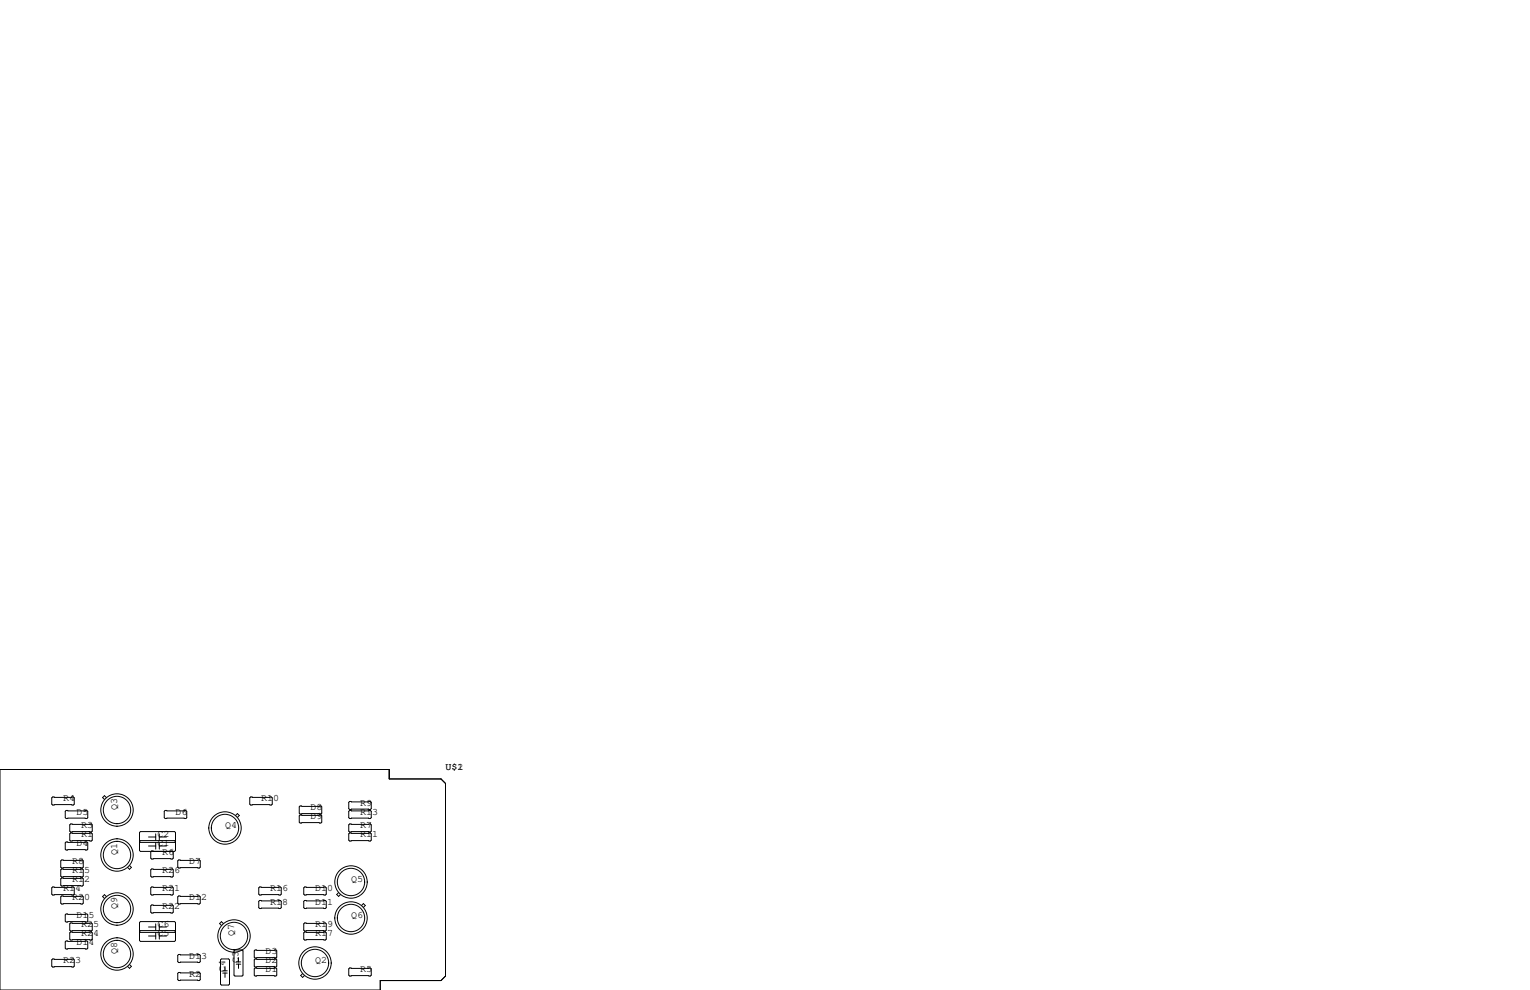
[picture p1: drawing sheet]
<svg xmlns="http://www.w3.org/2000/svg" width="432mm" height="279mm" viewBox="0 0 432 279" stroke-linecap="round" stroke-linejoin="round" font-family="sans-serif">
<g fill="none" stroke="#000" stroke-width=".28">
<path d="M0 217.2h109.9v2.6h14.6l1.2 1.3v54.4l-1.2 1.2h-17.2v2.7h-107.3zM14.9 224.9h5.8l.3 .3v1.7l-.3 .3h-5.8l-.3-.3v-1.7zM18.7 237.6h5.8l.3 .3v1.7l-.3 .3h-5.8l-.3-.3v-1.7zM18.7 228.7h5.8l.3 .3v1.8l-.3 .2h-5.8l-.3-.2v-1.8zM19.9 235.1h5.9l.2 .2v1.8l-.2 .3h-5.9l-.2-.3v-1.8zM19.9 232.5h5.9l.2 .3v1.8l-.2 .2h-5.9l-.2-.2v-1.8zM30 225.1l-.5-.5-.5 .5 .5 .5M39.4 234.9l.2-.2h9.7l.2 .2v5.1l-.2 .3h-9.7l-.2-.3zM39.6 237.2h9.7l.2 .3-.2 .2h-9.7l-.2-.2zM41.9 238.8h2M41.9 236.2h2M43.9 235.3v1.8"/>
<path d="M43.9 237.9v1.7M45 238.8h2M45 235.3v1.8M45 237.9v1.7M45 236.2h2M46.6 228.7h5.9l.2 .3v1.8l-.2 .2h-5.9l-.2-.2v-1.8zM66.5 230.1l.5-.5 .5 .5-.5 .6M70.7 224.9h5.9l.2 .3v1.7l-.2 .3h-5.9l-.2-.3v-1.7zM84.7 227.5h5.9l.2 .2v1.8l-.2 .2h-5.9l-.2-.2v-1.8zM84.7 230h5.9l.2 .3v1.7l-.2 .3h-5.9l-.2-.3v-1.7zM98.7 235.1h5.8l.3 .2v1.8l-.3 .3h-5.8l-.3-.3v-1.8zM98.7 232.5h5.8l.3 .3v1.8l-.3 .2h-5.8l-.3-.2v-1.8z"/>
<path d="M98.7 228.7h5.8l.3 .3v1.8l-.3 .2h-5.8l-.3-.2v-1.8zM98.7 226.2h5.8l.3 .2v1.8l-.3 .3h-5.8l-.3-.3v-1.8zM14.9 250.3h5.8l.3 .3v1.7l-.3 .3h-5.8l-.3-.3v-1.7zM17.4 245.2h5.8l.3 .3v1.8l-.3 .2h-5.8l-.3-.2v-1.8zM17.4 242.7h5.8l.3 .3v1.7l-.3 .3h-5.8l-.3-.3v-1.7zM17.4 247.8h5.8l.3 .2v1.8l-.3 .3h-5.8l-.3-.3v-1.8zM17.4 252.9h5.8l.3 .2v1.8l-.3 .2h-5.8l-.3-.2v-1.8zM18.7 257.9h5.8l.3 .3v1.8l-.3 .2h-5.8l-.3-.2v-1.8zM30 253l-.5-.5-.5 .5 .5 .6M36.6 244.3l.5 .5-.5 .5-.6-.5M42.5 255.7l.3-.3h5.8l.3 .3v1.7l-.3 .3h-5.8l-.3-.3zM42.5 245.5l.3-.3h5.8l.3 .3v1.8l-.3 .2h-5.8l-.3-.2z"/>
<path d="M42.5 250.6l.3-.3h5.8l.3 .3v1.7l-.3 .3h-5.8l-.3-.3zM43.3 240.3l-.5-.1-.3 .2v1.8l.3 .2h5.8l.3-.2v-1.8l-.3-.2-.5 .1M50.2 253.1l.2-.2h5.9l.2 .2v1.8l-.2 .2h-5.9l-.2-.2zM50.4 242.7h5.9l.2 .3v1.7l-.2 .3h-5.9l-.2-.3v-1.7zM73 250.6l.3-.3h5.8l.3 .3v1.7l-.3 .3h-5.8l-.3-.3zM73 254.4l.3-.3h5.8l.3 .3v1.8l-.3 .2h-5.8l-.3-.2zM85.7 254.4l.3-.3h5.8l.3 .3v1.8l-.3 .2h-5.8l-.3-.2zM85.7 250.6l.3-.3h5.8l.3 .3v1.7l-.3 .3h-5.8l-.3-.3zM95.6 251.9l-.6 .6 .6 .5 .5-.5M102 255.5l.6-.5 .5 .5-.5 .6M14.6 270.9l.3-.3h5.8l.3 .3v1.8l-.3 .2h-5.8l-.3-.2zM18.7 265.6h5.8l.3 .2v1.8l-.3 .2h-5.8l-.3-.2v-1.8z"/>
<path d="M19.9 260.5h5.9l.2 .2v1.8l-.2 .3h-5.9l-.2-.3v-1.8zM19.9 263h5.9l.2 .3v1.7l-.2 .3h-5.9l-.2-.3v-1.7zM36.6 272.2l.5 .5-.5 .6-.6-.6M39.4 260.3l.2-.2h9.7l.2 .2v5.1l-.2 .3h-9.7l-.2-.3zM39.4 262.9l.2-.3h9.7l.2 .3-.2 .2h-9.7zM41.9 264.2h2M41.9 261.6h2M43.9 260.7v1.8M43.9 263.3v1.7M45 260.7v1.8M45 263.3v1.7M45 264.2h2"/>
<path d="M45 261.6h2M50.2 274.7l.2-.3h5.9l.2 .3v1.8l-.2 .2h-5.9l-.2-.2zM50.2 269.6l.2-.2h5.9l.2 .2v1.8l-.2 .3h-5.9l-.2-.3zM62.2 270.9l.3-.3h2l.3 .3v6.8l-.3 .3h-2l-.3-.3zM62.9 274.6h1.2M62.9 274h1.2M63 260.7l-.5-.6-.5 .6 .5 .5M63.5 272.8v1.2M63.5 274.6v1.2M66 268.4l.3-.3h2l.3 .3v6.8l-.3 .3h-2l-.3-.3zM66.7 271.5h1.2M66.7 272.1h1.2"/>
<path d="M67.3 270.3v1.2M67.3 272.1v1.2M71.8 273.4l.2-.2h5.9l.2 .2v1.8l-.2 .3h-5.9l-.2-.3zM71.8 268.4l.2-.3h5.9l.2 .3v1.7l-.2 .3h-5.9l-.2-.3zM71.8 270.9l.2-.3h5.9l.2 .3v1.8l-.2 .2h-5.9l-.2-.2zM85.4 274.8l-.5 .5 .5 .5 .5-.5M85.7 260.7l.3-.2h5.8l.3 .2v1.8l-.3 .3h-5.8l-.3-.3zM85.7 263.3l.3-.3h5.8l.3 .3v1.7l-.3 .3h-5.8l-.3-.3zM98.4 273.4l.3-.2h5.8l.3 .2v1.8l-.3 .3h-5.8l-.3-.3z"/>
<circle cx="33" cy="228.6" r="4.6"/>
<circle cx="33" cy="228.6" r="3.9"/>
<circle cx="63.5" cy="233.7" r="4.6"/>
<circle cx="63.5" cy="233.7" r="3.9"/>
<circle cx="33" cy="241.3" r="3.9"/>
<circle cx="33" cy="256.5" r="4.6"/>
<circle cx="33" cy="241.3" r="4.6"/>
<circle cx="33" cy="256.5" r="3.9"/>
<circle cx="99.1" cy="248.9" r="4.6"/>
<circle cx="99.1" cy="248.9" r="3.9"/>
<circle cx="99.1" cy="259.1" r="3.9"/>
<circle cx="99.1" cy="259.1" r="4.6"/>
<circle cx="33" cy="269.2" r="3.9"/>
<circle cx="33" cy="269.2" r="4.6"/>
<circle cx="66" cy="264.2" r="4.6"/>
<circle cx="66" cy="264.2" r="3.9"/>
<circle cx="88.9" cy="271.8" r="4.6"/>
<circle cx="88.9" cy="271.8" r="3.9"/>
</g>
<g font-size="2.8">
<text x="125.7" y="217.2">U$1</text>
<text x="129.1" y="217.2">2</text>
<text x="17.8" y="226.1">R4</text>
<text x="73.7" y="226.1">R10</text>
<text x="101.6" y="227.3">R9</text>
<text x="21.6" y="229.9">D5</text>
<text x="22.9" y="233.7">R3</text>
<text x="33" y="228.6" transform="rotate(-90 33 228.6)">Q3</text>
<text x="49.5" y="229.9">D6</text>
<text x="63.5" y="233.7">Q4</text>
<text x="87.6" y="228.6">D8</text>
<text x="87.6" y="231.1">D9</text>
<text x="101.6" y="229.9">R13</text>
<text x="101.6" y="233.7">R7</text>
<text x="21.6" y="238.8">D4</text>
<text x="22.9" y="236.2">R1</text>
<text x="44.4" y="238.8">C1</text>
<text x="44.4" y="236.2">C2</text>
<text x="101.6" y="236.2">R11</text>
<text x="20.3" y="243.8">R8</text>
<text x="33" y="241.3" transform="rotate(-90 33 241.3)">Q1</text>
<text x="45.7" y="241.3">R6</text>
<text x="53.3" y="243.8">D7</text>
<text x="17.8" y="251.5">R14</text>
<text x="20.3" y="248.9">R12</text>
<text x="20.3" y="246.4">R15</text>
<text x="45.7" y="246.4">R26</text>
<text x="45.7" y="251.5">R21</text>
<text x="76.2" y="251.5">R16</text>
<text x="88.9" y="251.5">D10</text>
<text x="99.1" y="248.9">Q5</text>
<text x="20.3" y="254">R20</text>
<text x="33" y="256.5" transform="rotate(-90 33 256.5)">Q9</text>
<text x="45.7" y="256.5">R22</text>
<text x="53.3" y="254">D12</text>
<text x="76.2" y="255.3">R18</text>
<text x="88.9" y="255.3">D11</text>
<text x="21.6" y="259.1">D15</text>
<text x="22.9" y="261.6">R25</text>
<text x="44.4" y="261.6">C6</text>
<text x="88.9" y="261.6">R19</text>
<text x="99.1" y="259.1">Q6</text>
<text x="21.6" y="266.7">D14</text>
<text x="22.9" y="264.2">R24</text>
<text x="33" y="269.2" transform="rotate(-90 33 269.2)">Q8</text>
<text x="44.4" y="264.2">C5</text>
<text x="66" y="264.2" transform="rotate(-90 66 264.2)">Q7</text>
<text x="74.9" y="269.2">D3</text>
<text x="88.9" y="264.2">R17</text>
<text x="17.8" y="271.8">R23</text>
<text x="53.3" y="275.6">R2</text>
<text x="53.3" y="270.5">D13</text>
<text x="63.5" y="274.3" transform="rotate(-90 63.5 274.3)">C4</text>
<text x="67.3" y="271.8" transform="rotate(-90 67.3 271.8)">C3</text>
<text x="74.9" y="274.3">D1</text>
<text x="74.9" y="271.8">D2</text>
<text x="88.9" y="271.8">Q2</text>
<text x="101.6" y="274.3">R5</text>
</g>
</svg>
